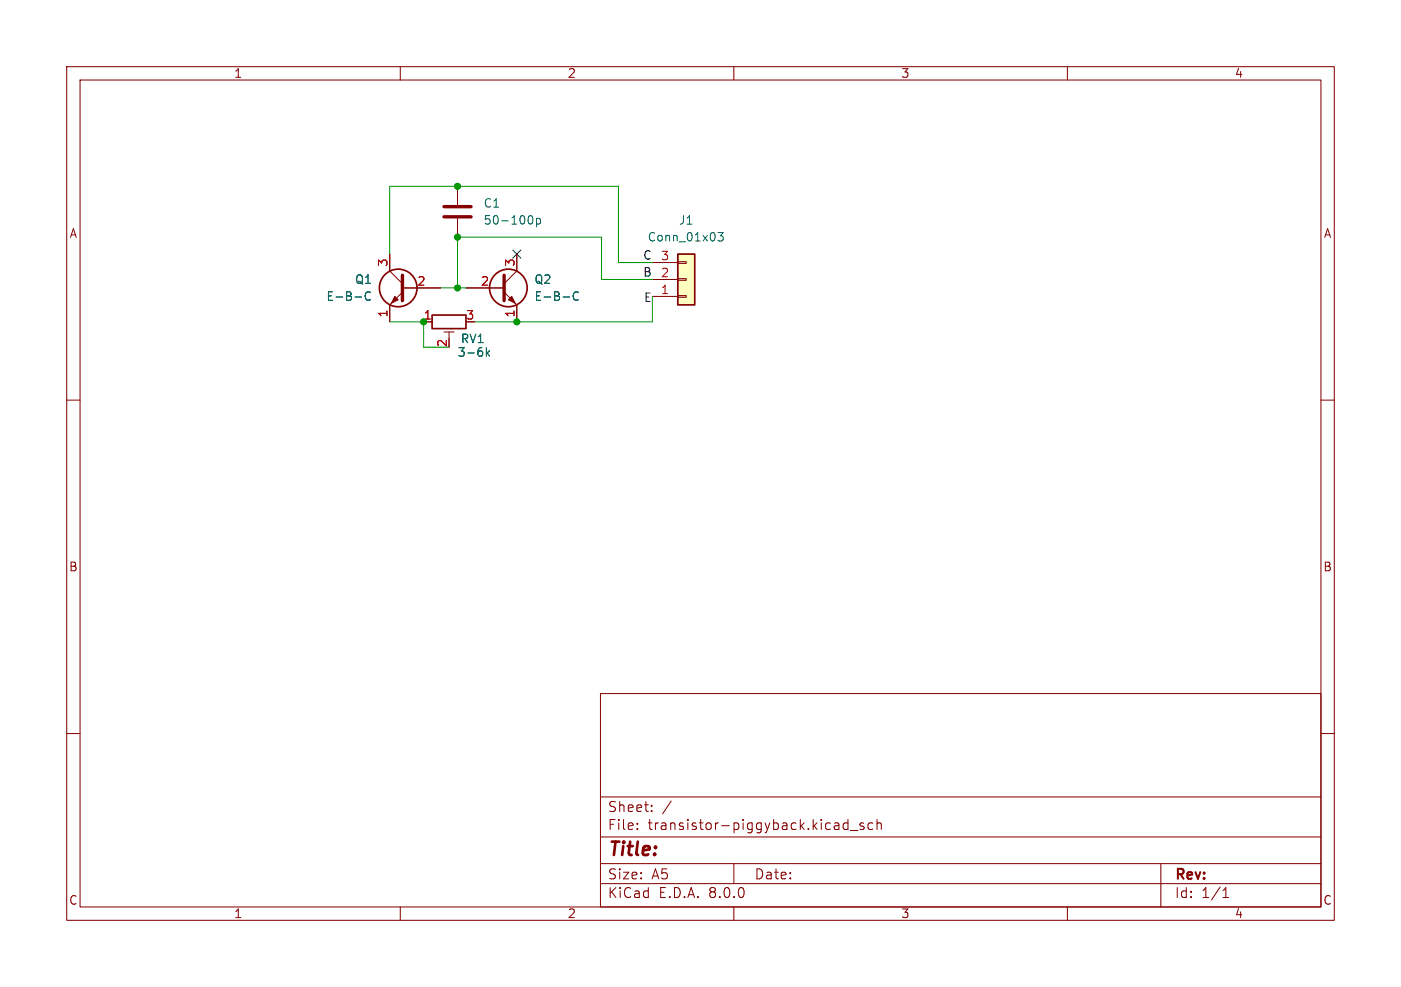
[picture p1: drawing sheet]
<svg xmlns="http://www.w3.org/2000/svg" width="210mm" height="148mm" viewBox="0 0 210 148" stroke-linecap="round" stroke-linejoin="round" font-family="sans-serif">
<g fill="none" stroke="#840000" stroke-width=".15">
<path d="M10 10h190v128h-190zM12 12h186v124h-186zM60 10v2M110 10v2M160 10v2M58.4 38.1v2.5l1.9 1.9M68.6 27.9v2.8M68.6 32.8v2.8M77.5 38.1v2.5l-1.9 1.9M10 60h2M60.3 43.8l-1.9 1.9v2.6M60.3 43.2h5.7"/>
<path d="M63.5 48.3h1.3M66.5 49.8h1.6M67.3 49.8v1M69.8 43.2h5.8M75.6 43.8l1.9 1.9v2.6M198 60h2M10 110h2M90 104h108v32h-108zM90 119.5h108M198 110h2M60 136v2M90 132.5h108"/>
<path d="M90 129.5h108M90 125.5h108M95.5 124.2v.2M95.5 123.5v.1M97.7 121.5v.2M97.7 120.8v.1M100.6 120.1l-1.3 1.9M110 136v2M110 129.5v3M127.1 122.9v1.5M127.1 123.5l-.4-.1-.3 .3v.4l.1 .2h.6M127.5 124.5h1.1"/>
<path d="M129.5 123.5l-.4-.1-.2 .2 .1 .2 .5 .2v.3h-.6M130.8 123.5l-.4-.1-.3 .3v.4l.1 .2h.6M131.5 123.5a.37 .37 0 0 1 .6 .1v.8M131.5 122.9v1.5M160 136v2M174 129.5v6.5M183.3 134.6h.9M183.3 133.5l.5-.4v1.5"/>
</g>
<g fill="none" stroke="#840000" stroke-width=".25">
<path d="M64.8 47.2h5v2.1h-5z"/>
<circle cx="59.7" cy="43.2" r="2.82"/>
<circle cx="76.2" cy="43.2" r="2.82"/>
</g>
<path d="M79.3 32.4l.2-.1a.69 .69 0 0 1 .5 .6 .69 .69 0 0 1-.3 .6h-.4M80.4 32.8h.4l.2 .2v.4l-.1 .1h-.5M80.4 32.8v1.2M53.2 44.5h1M55.5 43.9a.51 .51 0 0 0-.6 0 .51 .51 0 0 0-.2 .6 .48 .48 0 0 0 .3 .5 .48 .48 0 0 0 .5-.1M72.9 52.1v1.3M73 52.9l.4 .5M73.4 52.6l-.5 .4M84.4 44.5h1M86.7 43.9a.51 .51 0 0 0-.6 0 .51 .51 0 0 0-.2 .6 .48 .48 0 0 0 .3 .5 .48 .48 0 0 0 .5-.1" fill="none" stroke="#006464" stroke-width=".15"/>
<path d="M66.5 32.5h4.1M66.5 31h4.1M60.3 41.3v3.8M75.6 41.3v3.8" fill="none" stroke="#840000" stroke-width=".51"/>
<g fill="#840000" stroke="#840000" stroke-width=".15">
<path d="M59.2 44.5l.5 .5-1 .5z"/>
<path d="M76.7 44.5l.5 1-1-.5z"/>
</g>
<path d="M101.6 38.1h2.5v7.6h-2.5z" fill="#ffffc2"/>
<g fill="none" stroke="#840000" stroke-width=".15">
<path d="M58.4 38.1v2.5M77.5 38.1v2.5M97.8 39.4h3.8M101.6 39.2h1.3v.3h-1.3zM58.4 45.7v2.6M60.3 43.2h5.7M63.5 48.3h1.3M69.8 43.2h5.8M77.5 45.7v2.6M97.8 44.5h3.8M97.8 41.9h3.8M101.6 41.8h1.3v.2h-1.3z"/>
<path d="M101.6 44.3h1.3v.3h-1.3z"/>
</g>
<path d="M101.6 38.1h2.5v7.6h-2.5z" fill="none" stroke="#840000" stroke-width=".25"/>
<path d="M107.6 34.9h.8l-.4 .5 .3 .1v.5l-.1 .1h-.4l-.2-.1M53.2 44.5h1M55.5 43.9a.51 .51 0 0 0-.6 0 .51 .51 0 0 0-.2 .6 .48 .48 0 0 0 .3 .5 .48 .48 0 0 0 .5-.1M72.9 52.1v1.3M73 52.9l.4 .5M73.4 52.6l-.5 .4M84.4 44.5h1M86.7 43.9a.51 .51 0 0 0-.6 0 .51 .51 0 0 0-.2 .6 .48 .48 0 0 0 .3 .5 .48 .48 0 0 0 .5-.1" fill="none" stroke="#006464" stroke-width=".15"/>
<path d="M58.4 38.1v-10.2h34.3v11.5h5.1M58.4 48.3h5.1v3.8h3.8M66 43.2h3.8M97.8 44.5v3.8h-26.7M97.8 41.9h-7.6v-6.3h-21.6v7.6" fill="none" stroke="#009600" stroke-width=".15"/>
<path d="M76.9 37.5l1.2 1.2M78.1 37.5l-1.2 1.2" fill="none" stroke="#000084" stroke-width=".15"/>
<g fill="#009600" stroke="#009600" stroke-width=".15">
<circle cx="68.6" cy="43.2" r=".46"/>
<circle cx="63.5" cy="48.3" r=".46"/>
<circle cx="68.6" cy="27.9" r=".46"/>
<circle cx="68.6" cy="35.6" r=".46"/>
<circle cx="77.5" cy="48.3" r=".46"/>
</g>
<text font-size="2.8" fill="#840000" x="91" y="128.9">Title:</text>
<g font-size="2.1" fill="#840000">
<text x="91" y="124.7">File:</text>
<text x="91" y="122">Sheet:</text>
<text x="97.1" y="124.7">transistor-piggyback.kicad_sch</text>
<text x="91" y="134.9">KiCad</text>
<text x="91" y="132.1">Size:</text>
<text x="97.7" y="132.1">A5</text>
<text x="98.7" y="134.9">E.D.A.</text>
<text x="106.3" y="134.9">8.0.0</text>
<text x="113" y="132.1">Date:</text>
<text x="176" y="132.3">Rev:</text>
<text x="176" y="134.9">Id:</text>
<text x="180.1" y="134.9">1/1</text>
</g>
<g font-size="1.8" fill="#840000">
<text x="35" y="11.9">1</text>
<text x="85" y="11.9">2</text>
<text x="135" y="11.9">3</text>
<text x="185" y="11.9">4</text>
<text x="10.3" y="35.9">A</text>
<text x="198.4" y="35.9">A</text>
<text x="10.3" y="85.9">B</text>
<text x="198.3" y="85.9">B</text>
<text x="10.3" y="135.9">C</text>
<text x="35" y="137.9">1</text>
<text x="85" y="137.9">2</text>
<text x="135" y="137.9">3</text>
<text x="185" y="137.9">4</text>
<text x="198.3" y="135.9">C</text>
</g>
<g font-size="1.8" fill="#006464">
<text x="72.4" y="31.3">C1</text>
<text x="72.4" y="33.9">50-100p</text>
<text x="101.7" y="33.9">J1</text>
<text x="97" y="36.4">Conn_01x03</text>
<text x="48.8" y="45.3">E-B-C</text>
<text x="53.1" y="42.8">Q1</text>
<text x="80" y="42.8">Q2</text>
<text x="80" y="45.3">E-B-C</text>
<text x="68.5" y="53.7">3-6k</text>
<text x="69" y="51.7">RV1</text>
</g>
<g font-size="1.8" fill="#a90000">
<text x="58.2" y="40.1" transform="rotate(-90 58.2 40.1)">3</text>
<text x="77.2" y="40.1" transform="rotate(-90 77.2 40.1)">3</text>
<text x="99" y="41.7">2</text>
<text x="99" y="39.1">3</text>
<text x="58.2" y="47.7" transform="rotate(-90 58.2 47.7)">1</text>
<text x="62.5" y="42.9">2</text>
<text x="72" y="42.9">2</text>
<text x="77.2" y="47.7" transform="rotate(-90 77.2 47.7)">1</text>
<text x="99" y="44.2">1</text>
<text x="63.4" y="48">1</text>
<text x="67.1" y="52.1" transform="rotate(-90 67.1 52.1)">2</text>
<text x="69.8" y="48">3</text>
</g>
<g font-size="1.8" fill="#0f0f0f">
<text x="96.3" y="39">C</text>
<text x="96.3" y="41.6">B</text>
<text x="96.4" y="45.4">E</text>
</g>
</svg>
